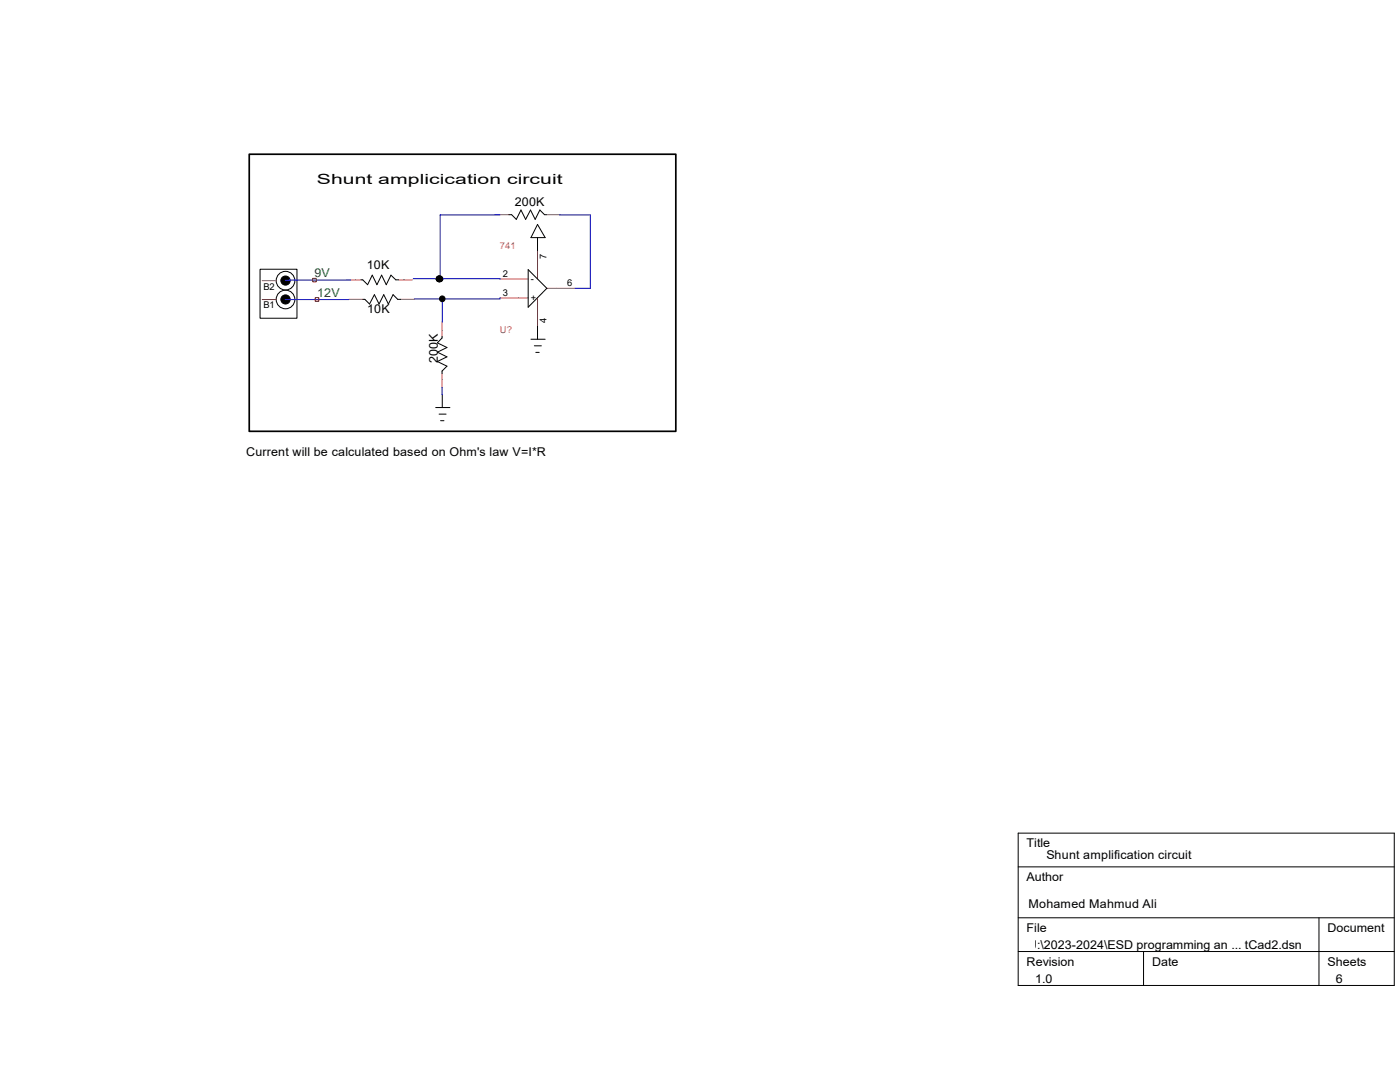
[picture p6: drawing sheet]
<svg xmlns="http://www.w3.org/2000/svg" width="279mm" height="216mm" viewBox="0 0 279 216" stroke-linecap="round" stroke-linejoin="round" font-family="sans-serif">
<path d="M49.7 30.8h85.2v55.3h-85.2z" fill="none" stroke="#000" stroke-width=".34"/>
<g fill="none" stroke="#c04040" stroke-width=".2">
<path d="M52.3 56h2.8M52.3 59.8h2.8M69.2 55.8h2.9M69.6 59.7h2.8M79.5 55.8h2.8M80 59.7h2.8M98.7 42.8h2.9M99.8 59.4h5.6M99.8 55.7h5.6M107.3 50v5.7M107.3 59.4v5.7M109.1 42.8h2.7"/>
<path d="M109.1 57.5h5.7M88.2 64.3v2.8M88.2 74.6v2.8"/>
</g>
<g fill="none" stroke="#000" stroke-width=".2">
<path d="M51.9 53.7h7.4v9.8h-7.4zM72.1 55.8h.3l1 1 .9-1.9 .9 1.9 1-1.9 .9 1.9 .9-1.9 1 .9h.5M72.4 59.7h.4l.9 1 1-1.9 .9 1.9 1-1.9 .9 1.9 .9-1.9 1 .9h.6M101.6 42.8h.5l.9 1 1-1.9 .9 1.9 1-1.9 .9 1.9 .9-1.9 1 .9h.4M105.4 53.8l3.7 3.7-3.7 3.8zM107.3 44.8l1.5 2.6h-2.8zM107.3 47.4v2.6M88.2 67.1v.3l-.9 1 1.9 .9-1.9 1 1.9 .9-1.9 .9 1.9 1-1 .9v.6M88.3 78.7v2.6M106 67.7h2.8M106.6 69h1.4M106.9 70.3h.7"/>
<path d="M107.3 65.1v2.6M87 81.3h2.8M87.6 82.6h1.4M87.9 83.9h.7M203.2 166.2h75.1v30.4h-75.1zM203.2 173h75.1M203.2 183.1h75.1M203.2 189.9h75.1M228.2 189.9v6.7M263.2 183.1v13.5"/>
<circle cx="57" cy="56" r="1.86"/>
<circle cx="57" cy="59.8" r="1.86"/>
</g>
<g fill="#000" stroke="#000" stroke-width=".2">
<circle cx="57" cy="59.8" r=".92"/>
<circle cx="57" cy="56" r=".92"/>
<circle cx="87.6" cy="55.6" r=".57"/>
<circle cx="87.7" cy="55.6" r=".57"/>
<circle cx="87.8" cy="55.6" r=".56"/>
<circle cx="88.3" cy="59.6" r=".56"/>
</g>
<path d="M56.9 59.8h12.7M56.9 55.9h13.1M82.5 55.6l17.3 .1M87.6 55.6h.1M88.3 59.6v4.7M99.8 59.4v.2h-17.1M99.8 42.9h-12v12.7M111.7 42.9h6.1v14.6h-3M88.2 77.3l.1 1.4" fill="none" stroke="#00f" stroke-width=".2"/>
<path d="M62.4 55.5h.7v.7h-.7zM62.9 59.4h.7v.7h-.7z" fill="none" stroke="#f00" stroke-width=".2"/>
<text font-size="2.8" x="63.2" y="36.7">Shunt amplicication circuit</text>
<g font-size="2.4">
<text x="102.7" y="41.1">200K</text>
<text x="73.2" y="53.7">10K</text>
<text x="73.3" y="62.4">10K</text>
<text x="87.4" y="72.4" transform="rotate(-90 87.4 72.4)">200K</text>
<text x="49.1" y="91">Current will be calculated based on Ohm's law V=I*R</text>
<text x="204.9" y="169.1">Title</text>
<text x="208.8" y="171.5">Shunt amplification circuit</text>
<text x="204.9" y="175.8">Author</text>
<text x="204.9" y="185.9">File</text>
<text x="205.3" y="181.3">Mohamed Mahmud Ali</text>
<text x="264.9" y="185.9">Document</text>
<text x="205.1" y="189.3">U:\2023-2024\ESD programming an ... tCad2.dsn</text>
<text x="204.9" y="192.7">Revision</text>
<text x="206.6" y="196.1">1.0</text>
<text x="229.9" y="192.7">Date</text>
<text x="264.9" y="192.7">Sheets</text>
<text x="266.6" y="196.1">6</text>
</g>
<g font-size="2.4" fill="#008020">
<text x="62.8" y="55.3">9V</text>
<text x="63.3" y="59.2">12V</text>
</g>
<g font-size="1.9" fill="#c04040">
<text x="99.8" y="49.6">741</text>
<text x="99.8" y="66.5">U?</text>
</g>
<g font-size="1.9">
<text x="109" y="51.6" transform="rotate(-90 109 51.6)">7</text>
<text x="52.6" y="57.8">B2</text>
<text x="100.3" y="59">3</text>
<text x="100.3" y="55.2">2</text>
<text x="106" y="56.3">-</text>
<text x="113.2" y="57.1">6</text>
<text x="52.6" y="61.6">B1</text>
<text x="106" y="60.1">+</text>
<text x="109" y="64.5" transform="rotate(-90 109 64.5)">4</text>
</g>
</svg>
